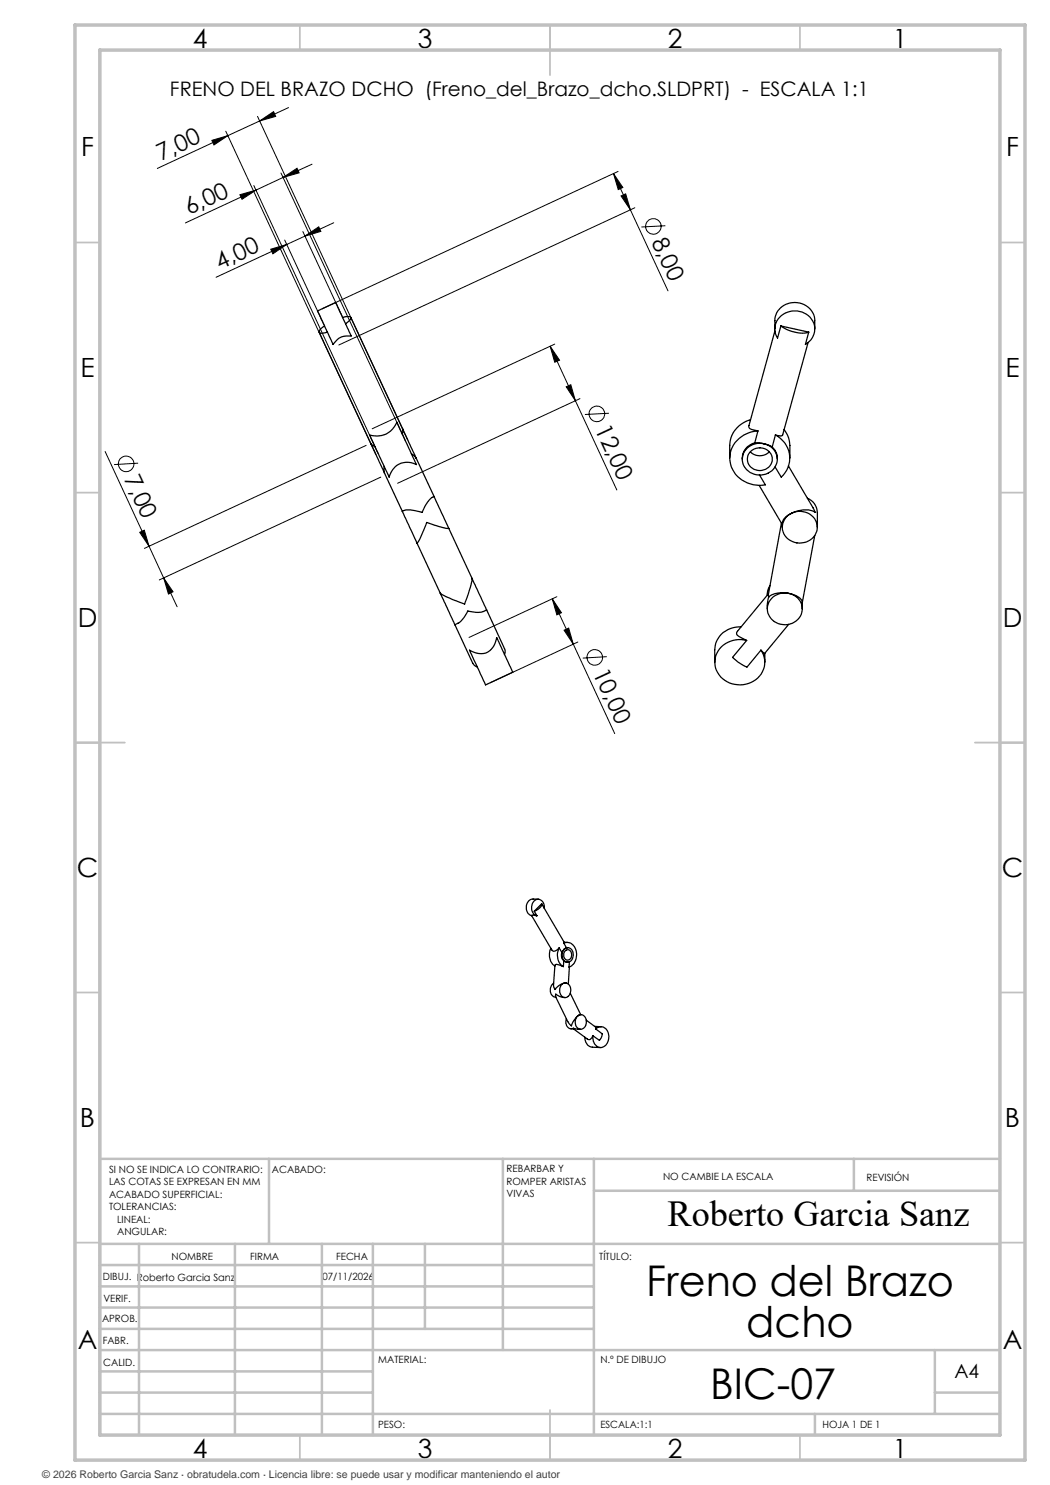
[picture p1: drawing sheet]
<svg xmlns="http://www.w3.org/2000/svg" width="210mm" height="297mm" viewBox="0 0 210 297" stroke-linecap="round" stroke-linejoin="round" font-family="sans-serif">
<g fill="none" stroke="#000" stroke-width=".2">
<path d="M42.4 28.1l3.2-1-2.8 1.9zM45.2 26.2l30 64.7M45.6 27.1l-14.1 6.6M48 38.9l3.2-.9-2.8 1.9zM50.8 37.1l24.8 53.6M51.2 38l-14.1 6.6M51.5 23.3l30 64.7M51.9 24.2l2.8-1.9 .4 1zM56.2 34.6l24.9 53.6M56.6 35.5l-5.4 2.5M56.6 35.5l2.8-1.8 .4 .9zM57.7 21.5l-12.1 5.6"/>
<path d="M62.4 32.8l-5.8 2.7M122.7 34.7l1.9 2.8-1 .4zM122.7 34.7l10.9 23.5M123.6 34.3l-59.2 27.5M124.2 39.2l.9-.4 1 3.2zM54.2 49.8l3.2-.9-2.8 1.9zM56.9 48l7.9 16.9M60.6 46.3l7.8 16.9M61 47.2l2.7-1.8 .5 .9zM66.7 44.6l-23.5 10.9M127 41.6l-59.2 27.4M133.1 45.2l-4.8 .2"/>
<path d="M110 69.2l13.4 28.8M110 69.2l1.9 2.8-1 .5zM110.9 68.8l-36.5 17M113.2 77.4l1-.5 .9 3.2zM116 79.7l-36.5 17M21 90.3l8.8 19M27.6 92.6l-4.8 .3M73.2 89.1l-44.3 20.6M76.2 95.4l-44.3 20.6M121.8 82.7l-4.8 .2M27.9 106.5l1-.5 .9 3.3zM29.8 109.3l2.9 6.3"/>
<path d="M32.7 115.6l2.7 5.8M32.7 115.6l1.9 2.8-.9 .4zM110.5 119.8l12.4 26.9M110.5 119.8l1.8 2.8-.9 .4zM111.4 119.3l-17.6 8.2M112.8 126l.9-.4 1 3.2zM115.6 128.4l-17.6 8.2M121.4 131.3l-4.8 .3"/>
<circle cx="130.7" cy="45.3" r="1.55"/>
<circle cx="25.2" cy="92.8" r="1.55"/>
<circle cx="119.4" cy="82.8" r="1.57"/>
<circle cx="118.9" cy="131.5" r="1.56"/>
</g>
<g fill="none" stroke="#c0c0c0" stroke-width=".35">
<path d="M60 5v5M110 5v10M160 5v5M15 48.5h5M200 48.5h5M15 98.5h5M200 98.5h5M15 148.5h10M195 148.5h10M15 198.5h5M200 198.5h5M15 248.5h5"/>
<path d="M200 248.5h5M60 287v5M110 282v10M160 287v5"/>
</g>
<g fill="none" stroke="#c0c0c0" stroke-width=".5">
<path d="M53.8 231.8v17M100.6 231.8v38.2M118.8 231.8v55.2M118.8 238.2h81.2M170.8 231.8v6.4M200 231.8h-180v55.2M20 248.8h180M20 257.3h98.8M20 253h98.8M27.8 248.8v38.2M47 248.8v38.2M64.4 248.8v38.2"/>
<path d="M74.6 248.8v38.2M85 248.8v17M20 265.8h98.8M20 261.5h98.8M20 278.5h54.6M20 274.3h54.6M20 270h180M187 278.5h13M187 270v12.8M20 282.8h180M163 282.8v4.2"/>
</g>
<path d="M15 5h190v287h-190zM20 10h180v277h-180z" fill="none" stroke="#c0c0c0" stroke-width=".7"/>
<g fill="#000">
<path d="M42.4 28.1l3.2-1-2.8 1.9zM51.9 24.2l2.8-1.9 .4 1z"/>
<path d="M48 38.9l3.2-.9-2.8 1.9zM56.6 35.5l2.8-1.8 .4 .9z"/>
<path d="M54.2 49.8l3.2-.9-2.8 1.9zM61 47.2l2.7-1.8 .5 .9z"/>
<path d="M124.2 39.2l.9-.4 1 3.2zM122.7 34.7l1.9 2.8-1 .4z"/>
<path d="M113.2 77.4l1-.5 .9 3.2zM110 69.2l1.9 2.8-1 .5z"/>
<path d="M32.7 115.6l1.9 2.8-.9 .4zM27.9 106.5l1-.5 .9 3.3z"/>
<path d="M112.8 126l.9-.4 1 3.2zM110.5 119.8l1.8 2.8-.9 .4z"/>
</g>
<g fill="none" stroke="#000" stroke-width=".25">
<path d="M63.5 62.2l3.6-1.7 3.1 6.7a3.4 3.4 0 0 0-3.6 1.7zM63.8 66.4l10.4 22.4M64.9 65.2l-.8 .6a.45 .45 0 0 0-.3 .7 .45 .45 0 0 0 .7 .1l1-.2M68.5 63.5a1.28 1.28 0 0 1 1.7 .1l-.1 .3-1 .9M70.2 63.5l10.3 22.3M155 65.8a5.7 5.7 0 0 1 .4-3.3 4.1 4.1 0 0 1 4.2-1.9 4.1 4.1 0 0 1 3.3 3.2v2M155 66.2l-5.2 19a.75 .75 0 0 0 .8 .8l1 .2M156.2 65.2l-.7 2.4a3.6 3.6 0 0 1 .1-3.8 3.6 3.6 0 0 1 3.4-1.6 3.6 3.6 0 0 1 3.6 2 3.6 3.6 0 0 1-.8 4.1l-.7 .6 .6-2.5M156.2 65.2a7 7 0 0 0 5.5 1.2M156.2 65.2l5.5 1.2M161.6 68.5l-5.1 18.5-.3 .2-1.1-.2M73.9 87a4.3 4.3 0 0 0 5.5-2.5l3.9 8.4a3.7 3.7 0 0 0-5.5 2.5z"/>
<path d="M74.2 88.8l.8 .6M74.2 88.8l2.7 5.8M76.8 93.3l.1 1.3M76.9 94.6l3.6 7.7M80.5 85.8v1.1M80.5 85.8l2.8 5.9M82.3 90.7l1 1M83.3 91.7l3.5 7.6M86.8 99.3a5.1 5.1 0 0 0-2.4 3.2l-.5-.2a4.7 4.7 0 0 0-3.4 0M86.8 99.3l2.9 6.4M149.4 89.7a3.5 3.5 0 0 1 3.9-.8 3.5 3.5 0 0 1 2.1 3.4 3.6 3.6 0 0 1-3.6 2.7 3.6 3.6 0 0 1-3.4-3l.3-1.2zM150.1 90.4a2.68 2.68 0 0 0 3.7 0"/>
<path d="M150.1 83.9a5.6 5.6 0 0 0-4.2 5.2v2.5M150.2 90.2a2.47 2.47 0 0 1 2.9-.4 2.47 2.47 0 0 1 1.2 2.7 2.5 2.5 0 0 1-2.8 1.6 2.5 2.5 0 0 1-2-2.6l.2-.7zM151 88.6l1.8 .2M151 88.6a3.3 3.3 0 0 0-2.6 3.2M151.6 86.2a5.6 5.6 0 0 0-5.5 6.6 6 6 0 0 0 7 4.2l-1.2-2M151.6 86.2l-.6 2.4M151.8 97.1l4.7 7.8M152.8 88.8l1.6 .6M154.4 89.4l.8 1 .3 1.4M155.1 87a5.1 5.1 0 0 1 1.1 8.4l-1.2-2M155.1 87l-.7 2.4M156.8 85.9l.9 1.7a11.7 11.7 0 0 1 .3 4"/>
<path d="M157.7 93.2l5.4 9.3a5.1 5.1 0 0 0-4.8 .2M161.5 99.6a3.2 3.2 0 0 1 2 2.9v2.9M80.5 102.3l2.9 6.3M83.4 108.6l4.7 10M88.1 118.6l2.9 6.4M89.7 105.7l-1.2-.2-3.2-1-1.2 3.1-.7 1M89.7 105.7l4.7 10M94.4 115.7l-.3 1.7-1.2 3.4-3.7-1.5-1.1-.7M94.4 115.7l2.9 6.3M153.7 118.8l-6.3 7.6-.1 .4 .2 .3 1.8 1M153.7 119.4l-.2 1.5v.9M154 117.2l-.4 .8-.1 1"/>
<path d="M154.5 119.5a3.5 3.5 0 0 1 3.8-.7 3.5 3.5 0 0 1 2.1 3.2 3.5 3.5 0 0 1-3.6 2.9 3.5 3.5 0 0 1-3.3-3.2l.2-1.2zM156.3 104.6l-2.6 14.3v.5M157.5 103.1a3.6 3.6 0 0 1 5.9 1.8 3.4 3.4 0 0 1-1.7 3.3 3.4 3.4 0 0 1-3.7-.1 2.99 2.99 0 0 1-.5-5zM157.6 118.6a3.7 3.7 0 0 1 2.8 1.6v1.6M157.6 118.6a4.7 4.7 0 0 0-3.9 .8M158.3 102.7a2.57 2.57 0 0 0-1.8 2.7M162.9 107.1l-2.5 13.5M91 125l3.5 7.6 .4 .5 .6 .3M93.9 130a3.2 3.2 0 0 0 5.1-1.3l.3-1.2 3.3 6.9-5.5 2.6zM97.3 122a4.5 4.5 0 0 1-3.7 .2 4.8 4.8 0 0 1-2.6 2.8M97.3 122l3.7 8-.1 .9M148.2 125.4a4.8 4.8 0 0 0-5.3 4.5v2.5"/>
<path d="M149.3 128.1l-2.8 3.4a9.5 9.5 0 0 0 2.9 1.9l2.8-3.4M149.3 128.1a4.8 4.8 0 0 0-6.3 5 5.1 5.1 0 0 0 5.1 3.9 5.1 5.1 0 0 0 4.8-4.1l-.1-1.5-.6-1.4M152.2 130l.7 .7M153 130.6v1.8M157.7 124.9l-4.8 5.8M107.7 179.8h-1.1a1.74 1.74 0 0 0-1.4 1.6 1.74 1.74 0 0 0 1.1 1.7M106.3 183.1l.3-.1 .8 .2M106.3 183.1l4 6.9a.63 .63 0 0 0 1.2-.1l.3-.3M106.9 182.2l.5 1M108.3 180.8v.4l-.4 .4-1 .6M108.3 180.8l.6 .9M108.3 180.8l-1.4 1.4"/>
<path d="M108.9 181.7l4 6.8-.1 .2M108.9 181.7a1.32 1.32 0 0 0-.5-1.5 1.32 1.32 0 0 0-1.6 0 1.83 1.83 0 0 0 .6 3M110.2 189.6a2.87 2.87 0 0 0 .8 3.6M110.7 196.6a1.59 1.59 0 0 0 .4 2.8h.1M111.8 189.6a2.91 2.91 0 0 0 .9 3.7M111.8 189.6l.6 .9M112.4 190.5a1.73 1.73 0 0 0 .3 1.7M112.5 196.7a1.24 1.24 0 0 1 1.4 .4 1.24 1.24 0 0 1 .2 1.4 1.08 1.08 0 0 1-1.2 1 1.08 1.08 0 0 1-1-1.3 1.75 1.75 0 0 1 .6-1.5zM112.7 193.3l-.6-.2a.95 .95 0 0 0-1.1 0l-.3 3.9 .3 .9 .9-.8 .8-.5h.4M112.7 192.2l.7 .2M112.7 192.2v1.1M112.8 188.7a1.79 1.79 0 0 1 2.5 1.5 2.73 2.73 0 0 1-1.5 3.2l.1-1"/>
<path d="M112.8 188.7l.5 .8M112.8 188.5h.7M112.9 189.8l-.5 .7M112.9 189.8a1.6 1.6 0 0 0 .5 2.6M112.9 189.8a1.13 1.13 0 0 1 1.3 0 1.13 1.13 0 0 1 .5 1.2 1.28 1.28 0 0 1-1.3 1.4M113 199.5l-1.1-.2-.7-.5-.1 .6 2.5 4.9 .7 .9 .3-.8 1-1.2M113.1 196.6h.1M113.1 190.1a.89 .89 0 0 1 1.1 .2 .89 .89 0 0 1 .1 1.1 .8 .8 0 0 1-1 .6 .8 .8 0 0 1-.6-1.1zM113.3 189.5l-.4 .3M113.3 189.5h.3M113.4 192.4h.1M113.5 192.4h.1"/>
<path d="M113.9 193.4l-.2 3.4M114.1 198.6l2 4.3M113.3 203.7l-.1 .2a1.38 1.38 0 0 0 1 1.9h.5M115.6 203.2a1.11 1.11 0 0 1 1.2 0 1.11 1.11 0 0 1 .5 1.2 1.12 1.12 0 0 1-.7 1.3 1.12 1.12 0 0 1-1.4-.5l-.1-.1a1.86 1.86 0 0 1 .5-1.9zM116.1 205.8l-1.4-.2 2.7 2.2a.63 .63 0 0 0 1.1-.4l.1-.3M116.2 202.9h-.2l-.4 .3M116.9 207.4l.1 .1a1.84 1.84 0 0 0 1.5 1.9l1.6 .1M117.3 204l1.9 1.5v.3M119 205.3h1.3M119.2 205.8l1.2 1-.2 .8-.3 .5-1.3-1M119.2 205.8a1.47 1.47 0 0 1 1.6-.3 1.47 1.47 0 0 1 .9 1.4 1.94 1.94 0 0 1-2 2.5h-.1a2.36 2.36 0 0 1-1-2.3"/>
</g>
<g font-size="8.5">
<text x="129.2" y="259.3">Freno del Brazo</text>
<text x="149.3" y="267.4">dcho</text>
<text x="142" y="279.7">BIC-07</text>
</g>
<text font-size="7.3" x="133.5" y="245.1">Roberto Garcia Sanz</text>
<g font-size="5.3">
<text x="38.5" y="9.5">4</text>
<text x="83.5" y="9.5">3</text>
<text x="133.6" y="9.5">2</text>
<text x="178.6" y="9.5">1</text>
<text x="16.2" y="31.3">F</text>
<text x="201.2" y="31.3">F</text>
<text x="16.1" y="75.5">E</text>
<text x="201.1" y="75.5">E</text>
<text x="15.5" y="125.5">D</text>
<text x="200.5" y="125.5">D</text>
<text x="15.4" y="175.5">C</text>
<text x="200.4" y="175.5">C</text>
<text x="16" y="225.5">B</text>
<text x="201" y="225.5">B</text>
<text x="15.5" y="269.8">A</text>
<text x="200.5" y="269.8">A</text>
<text x="38.5" y="291.5">4</text>
<text x="83.5" y="291.5">3</text>
<text x="133.6" y="291.5">2</text>
<text x="178.6" y="291.5">1</text>
</g>
<g font-size="4.7">
<text x="32.2" y="32.2" transform="rotate(-25 32.2 32.2)">7,00</text>
<text x="37.8" y="43.1" transform="rotate(-25 37.8 43.1)">6,00</text>
<text x="44" y="54" transform="rotate(-25 44 54)">4,00</text>
<text x="130.2" y="48.3" transform="rotate(65 130.2 48.3)">8,00</text>
<text x="118.9" y="85.8" transform="rotate(65 118.9 85.8)">12,00</text>
<text x="24.8" y="95.8" transform="rotate(65 24.8 95.8)">7,00</text>
<text x="118.5" y="134.5" transform="rotate(65 118.5 134.5)">10,00</text>
</g>
<text font-size="4" x="34" y="19.1">FRENO DEL BRAZO DCHO (Freno_del_Brazo_dcho.SLDPRT) - ESCALA 1:1</text>
<text font-size="3.9" x="190.9" y="275.5">A4</text>
<text font-size="2.1" fill="#404040" x="8.5" y="295.6">© 2026 Roberto Garcia Sanz · obratudela.com · Licencia libre: se puede usar y modificar manteniendo el autor</text>
<g font-size="2">
<text x="21.8" y="234.6">SI NO SE INDICA LO CONTRARIO:</text>
<text x="21.8" y="237.1">LAS COTAS SE EXPRESAN EN MM</text>
<text x="21.8" y="239.6">ACABADO SUPERFICIAL:</text>
<text x="54.4" y="234.6">ACABADO:</text>
<text x="101.3" y="234.5">REBARBAR Y</text>
<text x="101.3" y="237">ROMPER ARISTAS</text>
<text x="101.3" y="239.5">VIVAS</text>
<text x="132.6" y="236">NO CAMBIE LA ESCALA</text>
<text x="173.3" y="236.2">REVISIÓN</text>
<text x="21.8" y="242.1">TOLERANCIAS:</text>
<text x="23.4" y="244.6">LINEAL:</text>
<text x="23.4" y="247.1">ANGULAR:</text>
<text x="34.3" y="252">NOMBRE</text>
<text x="50" y="251.9">FIRMA</text>
<text x="67.2" y="251.9">FECHA</text>
<text x="119.9" y="251.9">TÍTULO:</text>
<text x="20.6" y="256.1">DIBUJ. Roberto Garcia Sanz</text>
<text x="64.5" y="255.9">07/11/2026</text>
<text x="20.7" y="260.3">VERIF.</text>
<text x="20.4" y="264.4">APROB.</text>
<text x="20.5" y="268.8">FABR.</text>
<text x="20.7" y="273.1">CALID.</text>
<text x="75.6" y="272.5">MATERIAL:</text>
<text x="120.1" y="272.5">N.º DE DIBUJO</text>
<text x="75.6" y="285.5">PESO:</text>
<text x="120.1" y="285.6">ESCALA:1:1</text>
<text x="164.5" y="285.6">HOJA 1 DE 1</text>
</g>
</svg>
